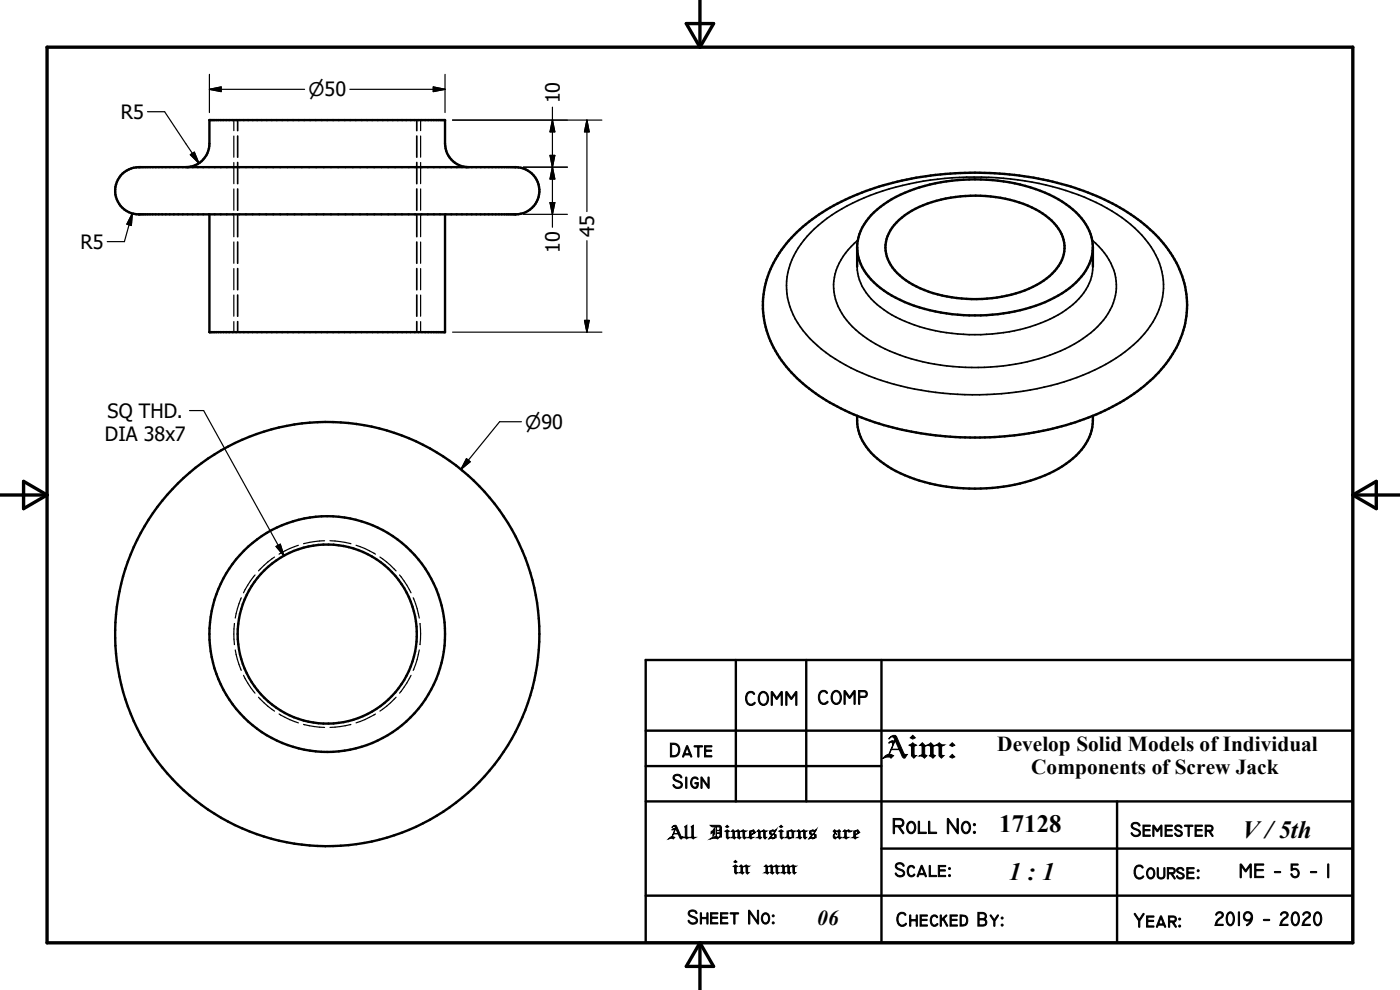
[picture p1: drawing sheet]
<svg xmlns="http://www.w3.org/2000/svg" width="297mm" height="210mm" viewBox="0 0 297 210" stroke-linecap="round" stroke-linejoin="round" font-family="sans-serif">
<g fill="none" stroke="#000" stroke-width=".51">
<path d="M26 36.8l.8-.6 1-.5 1.6-.2h80a5 5 0 0 1 5 5 5 5 0 0 1-5 5h-80a5 5 0 0 1-4.6-3.2 5 5 0 0 1 1.2-5.5zM39.4 35.5a5 5 0 0 0 5-5v-5h50v5a5 5 0 0 0 5 5M44.4 45.5v25h50v-25M169.1 49.3a46.9 46.9 0 0 1 22.3-11 69.9 69.9 0 0 1 42.1 3.7 33.1 33.1 0 0 1 16.1 13.7 19.4 19.4 0 0 1-2.7 22.1 40.3 40.3 0 0 1-18.8 11.8 70.2 70.2 0 0 1-47-1.7 37.6 37.6 0 0 1-13.8-9.5 19.7 19.7 0 0 1-.5-26.7zM181.8 52.5a11.6 11.6 0 0 1 5.7-9.2 34.9 34.9 0 0 1 20.6-5.2 32.9 32.9 0 0 1 18.8 5.8 11.4 11.4 0 0 1 5 8.6M181.8 52.5a11.6 11.6 0 0 0 5.7 9.1 35.5 35.5 0 0 0 23 5.2 30.3 30.3 0 0 0 17.1-6.3 10.9 10.9 0 0 0 4.3-8M181.8 52.5v4.1M190.7 46.7a23.8 23.8 0 0 1 15.2-5.2 26.5 26.5 0 0 1 16 4.3 8.3 8.3 0 0 1 3.9 7.5 10.2 10.2 0 0 1-5.9 7.2 29.8 29.8 0 0 1-26.3-.1 10.2 10.2 0 0 1-5.7-7.2 7.6 7.6 0 0 1 2.8-6.5zM231.9 52.5v4.1M181.8 88.2a10.9 10.9 0 0 0 5 9.6 31.8 31.8 0 0 0 17.6 5.8 36.5 36.5 0 0 0 21-4.7 13 13 0 0 0 6.3-8.3l.2-2.4M137 155h150M137 140h150v60h-150z"/>
<path d="M156.1 140v30M171 140v30M187 140v60M137 162.5h50M137 170h150M237 170v30M137 190h150M187 180h100"/>
<circle cx="69.4" cy="134.5" r="19"/>
<circle cx="69.4" cy="134.5" r="25"/>
<circle cx="69.4" cy="134.5" r="45"/>
</g>
<g fill="none" stroke="#000" stroke-width=".36">
<path d="M50.4 25.5v2.2M50.4 28.9v4.5M50.4 34.5v4.5M88.4 25.5v2.2M88.4 28.9v4.5M88.4 34.5v4.5M50.4 40.1v4.5M50.4 45.7v4.5M50.4 51.3v4.6M50.4 57v4.5M88.4 40.1v4.5M88.4 45.7v4.5"/>
<path d="M88.4 51.3v4.6M88.4 57v4.5M172.8 48.5a43.8 43.8 0 0 1 21.6-9.8 63.5 63.5 0 0 1 38.1 4.3 27 27 0 0 1 12.7 11.1 14.4 14.4 0 0 1-2.4 16.7 36.4 36.4 0 0 1-17 10.2 65.2 65.2 0 0 1-42.8-1.8 29.9 29.9 0 0 1-13.8-10.7 14.4 14.4 0 0 1 1.4-17.6zM181.8 56.6a11.6 11.6 0 0 0 5.7 9.1 33.5 33.5 0 0 0 18.1 5.3 34.7 34.7 0 0 0 20.6-5.3 11.6 11.6 0 0 0 5.7-9.1M182 51a12.5 12.5 0 0 0-5.1 11 14.7 14.7 0 0 0 7 9.8 41.9 41.9 0 0 0 23.6 6.2 42.4 42.4 0 0 0 21.4-5.6 16.6 16.6 0 0 0 7.5-8.9 11.5 11.5 0 0 0-4-11.9l-.7-.6M50.4 62.6v4.5M50.4 68.2v2.3M88.4 62.6v4.5M88.4 68.2v2.3"/>
</g>
<g fill="none" stroke="#000" stroke-width=".25">
<path d="M44.4 18.9h20.2M44.4 18.9l2.5-.5v1zM44.4 15.8v8.1M74.2 18.9h20.2M91.9 18.4l2.5 .5-2.5 .5zM94.4 15.8v8.1M31.3 23.7h3.6l7.3 10.9M40.4 32.8l.8-.5 1 2.3zM49.6 25.5v2.2M49.6 28.9v4.5M49.6 34.5v4.5M89.2 25.5v2.2"/>
<path d="M89.2 28.9v4.5M89.2 34.5v4.5M96 25.5h31.7M111 35.5h9.4M116.7 33l1 5h-1l1-5zM117.2 25.5l.5 2.5h-1zM117.2 22.7v25.5M124.5 25.5v19.4M124.5 25.5l.5 2.5h-1zM28.1 45.3l-1.7 6h-3.6M28.1 45.3l-.2 2.5-1-.2zM49.6 40.1v4.5"/>
<path d="M49.6 45.7v4.5M49.6 51.3v4.6M49.6 57v4.5M89.2 40.1v4.5M89.2 45.7v4.5M89.2 51.3v4.6M89.2 57v4.5M111 45.5h9.4M116.7 43h1l-.5 2.5zM124.5 51.1v19.4M49.6 62.6v4.5M49.6 68.2v2.3"/>
<path d="M89.2 62.6v4.5M89.2 68.2v2.3M96 70.5h31.7M124 68h1l-.5 2.5zM40.2 87.1h3l17 30.8M99 97.3l.7 .6-1.9 1.7zM110.6 89.5h-4.6l-8.2 10.1M58.2 118.2l-1.4 1-2 1.9M58.6 115.9l.9-.5 .7 2.5zM63.3 115.7l-1.8 .7-2.3 1.2M68.9 114.7l-2.2 .2-2.3 .4M70 114.7l2.1 .2 2.3 .4"/>
<path d="M75.5 115.7l1.9 .7 2.3 1.2M80.6 118.2l1.4 1 2 1.9M49.7 132.3l-.1 2.2 .1 2.3M49.9 137.9l.5 2 .8 2.3M51.2 126.8l-.8 2.3-.5 2M54.1 122l-1 1.2-1.4 2.6M84.8 122l1.5 2.1 .9 1.7M87.7 126.8l.8 2.3 .5 2M89 137.9l-.5 2-.8 2.3M89.1 132.3l.1 2.2-.1 2.3M51.7 143.3l1.4 2.5 1 1.2M54.8 147.9l2 1.9 1.4 1.1"/>
<path d="M59.2 151.5l2.3 1.2 1.8 .6M64.4 153.7l2.3 .4 2.2 .2M74.4 153.7l-2.3 .4-2.1 .2M79.7 151.5l-2.3 1.2-1.9 .6M84 147.9l-2 1.9-1.4 1.1M87.2 143.3l-.9 1.6-1.5 2.1"/>
</g>
<path d="M10 10h277v190h-277zM145.6 5h5.8l-2.9 5zM148.5 0v10M0 105h10M5 102.1l5 2.9-5 2.9zM287 105h10M287 105l5-2.9v5.8zM148.5 200v10M148.5 200l2.9 5h-5.8z" fill="none" stroke="#000" stroke-width=".71"/>
<path d="M44.4 18.9l2.5-.5v1zM91.9 18.4l2.5 .5-2.5 .5zM40.4 32.8l.8-.5 1 2.3zM116.7 33h1l-.5 2.5zM117.2 25.5l.5 2.5h-1zM117.2 35.5l.5 2.5h-1zM124.5 25.5l.5 2.5h-1zM28.1 45.3l-.2 2.5-1-.2zM116.7 43h1l-.5 2.5zM124 68h1l-.5 2.5zM99 97.3l.7 .6-1.9 1.7zM58.6 115.9l.9-.5 .7 2.5z" fill="#000" stroke="#000" stroke-width=".25"/>
<text font-size="6.4" x="187" y="160.8">Aim:</text>
<g font-size="5.3">
<text x="212" y="176.5">17128</text>
<text x="263.6" y="177.7">V / 5th</text>
<text x="214" y="186.7">1 : 1</text>
</g>
<text font-size="4.7" x="189.2" y="176.8">Roll No:</text>
<g font-size="4.5">
<text x="211.6" y="159.4">Develop Solid Models of Individual</text>
<text x="218.8" y="164.1">Components of Screw Jack</text>
<text x="173.4" y="196.3">06</text>
</g>
<g font-size="4.3">
<text x="157.9" y="149.6">COMM</text>
<text x="173.4" y="149.4">COMP</text>
<text x="142" y="160.6">Date</text>
<text x="142.6" y="167.2">Sign</text>
<text x="239.8" y="177.4">Semester</text>
<text x="189.7" y="186">Scale:</text>
<text x="240.4" y="186.4">Course:</text>
<text x="262.8" y="186.2">ME - 5 - I</text>
<text x="145.8" y="196">Sheet No:</text>
<text x="190" y="196.5">Checked By:</text>
<text x="240.5" y="196.7">Year:</text>
<text x="257.6" y="196.3">2019 - 2020</text>
</g>
<g font-size="4.2">
<text x="118.7" y="21.9" transform="rotate(-90 118.7 21.9)">10</text>
<text x="25.6" y="25.2">R5</text>
<text x="17.1" y="52.8">R5</text>
<text x="118.7" y="53.6" transform="rotate(-90 118.7 53.6)">10</text>
<text x="126" y="50.2" transform="rotate(-90 126 50.2)">45</text>
<text x="22.8" y="88.6">SQ THD.</text>
<text x="22.3" y="93.6">DIA 38x7</text>
</g>
<g font-size="4">
<text x="65.4" y="20.4">n50</text>
<text x="111.4" y="90.9">n90</text>
</g>
<g font-size="3.8">
<text x="141.6" y="178">All Dimensions</text>
<text x="176.1" y="178">are</text>
<text x="155.1" y="185.4">in</text>
<text x="161.7" y="185.4">mm</text>
</g>
</svg>
